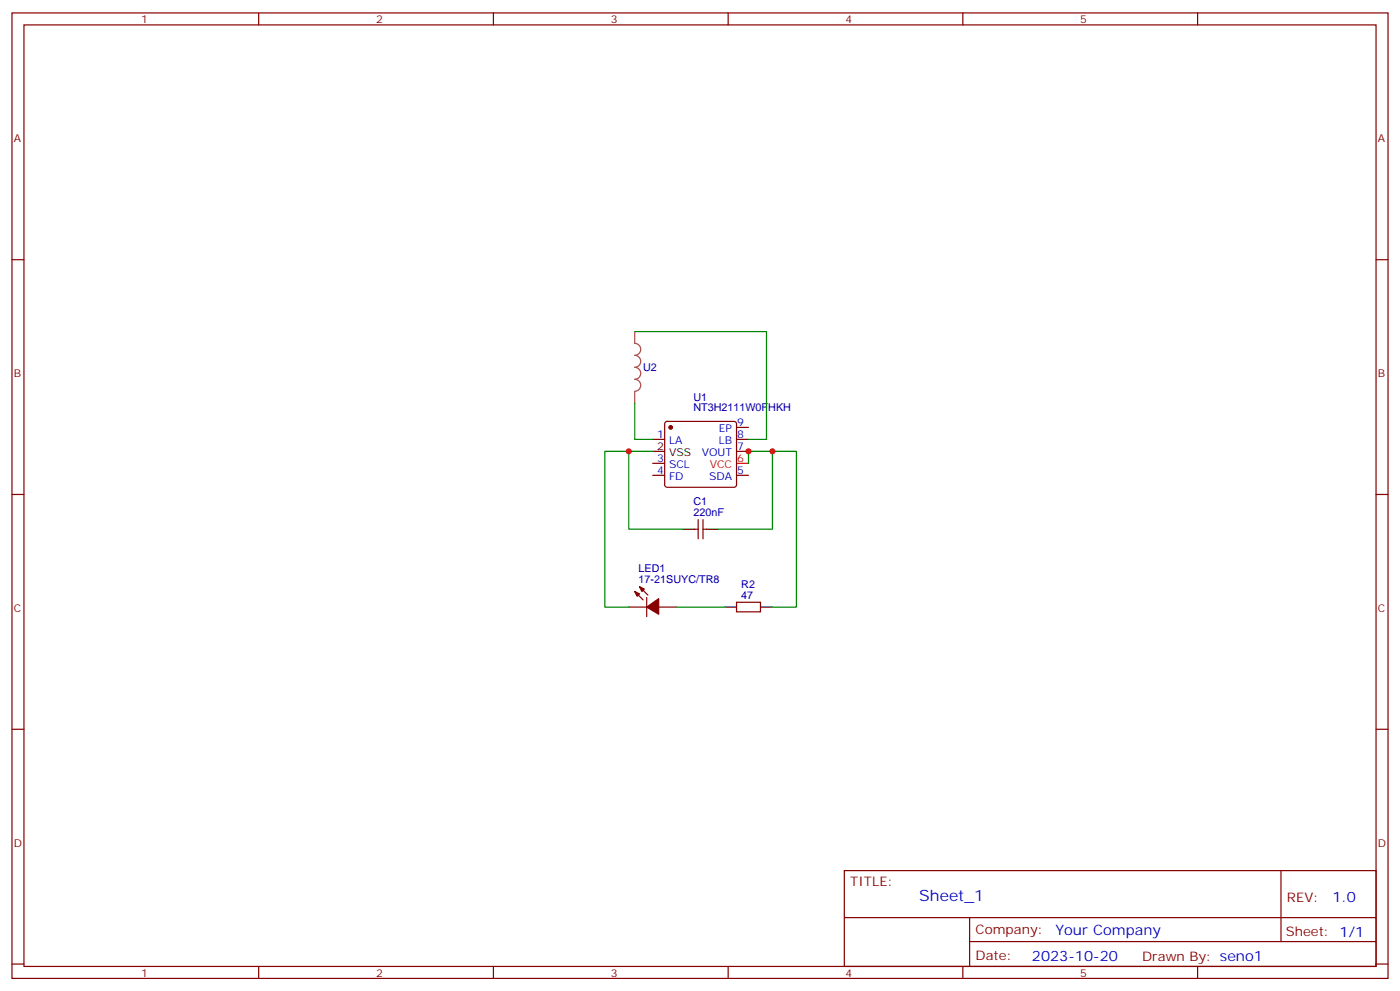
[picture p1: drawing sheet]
<svg xmlns="http://www.w3.org/2000/svg" width="412mm" height="292mm" viewBox="0 0 412 292" stroke-linecap="round" stroke-linejoin="round" font-family="sans-serif">
<g fill="none" stroke="#870000" stroke-width=".35">
<path d="M3.5 3.8h405.4v284.3h-405.4zM7.1 7.3h398.2v277.3h-398.2zM76.2 3.8v3.5M145.3 3.8v3.5M214.5 3.8v3.5M283.6 3.8v3.5M352.8 3.8v3.5M3.5 76.5h3.6M405.3 76.5h3.6M192.3 129.4h3.5M192.3 140h3.5M192.3 136.5h3.5"/>
<path d="M196 124.3l.5-.2h19.8l.5 .2 .2 .5v18l-.3 .5-.4 .2h-19.8l-.5-.2-.2-.5v-18zM217 125.9h3.5M217 129.4h3.5M217 132.9h3.5M217 140h3.5M3.5 145.6h3.6M204.6 155.9h1.1M205.7 153v5.7M207.1 153v5.7M207.1 155.9h1M405.3 145.6h3.6M185.2 178.8h5.3"/>
<path d="M187 174.2l2.4 2.5M188.4 172.8l2.5 2.5M190.5 176v5.6M194 178.8h5.3M217 177.4h7v2.8h-7zM3.5 214.8h3.6M405.3 214.8h3.6M248.7 256.4h156.6v28.2h-156.6zM377.3 256.4v20.9M248.7 270.2h156.5M285.6 277.3h119.6M285.6 270.2v14.2"/>
<path d="M3.5 283.9h3.6M76.2 284.6v3.5M145.3 284.6v3.5M214.5 284.6v3.5M283.6 284.6v3.5M352.8 284.6v3.5M405.3 283.9h3.6"/>
</g>
<path d="M217 136.5h3.5" fill="none" stroke="#f00" stroke-width=".35"/>
<path d="M192.3 132.9h3.5M201.1 155.9h3.5M208.1 155.9h3.6M213.4 178.8h3.6M224 178.8h3.5" fill="none" stroke="#000" stroke-width=".35"/>
<g fill="#870000" stroke="#870000" stroke-width=".35">
<path d="M187 174.2l1.4 .7-.7 .7z"/>
<path d="M188.4 172.8l1.4 .7-.7 .7z"/>
<path d="M190.5 178.8l3.5-2.5v4.6z"/>
<circle cx="197.6" cy="125.9" r=".53"/>
</g>
<path d="M187 97.6v3.5a1.76 1.76 0 0 1 1.7 1.8 1.76 1.76 0 0 1-1.7 1.7 1.76 1.76 0 0 1 1.7 1.8 1.76 1.76 0 0 1-1.7 1.8 1.76 1.76 0 0 1 1.7 1.7 1.76 1.76 0 0 1-1.7 1.8 1.76 1.76 0 0 1 1.7 1.8 1.76 1.76 0 0 1-1.7 1.7M187 115.3v3.5" fill="none" stroke="#a64a4a" stroke-width=".35"/>
<path d="M187 97.6h38.8v31.8h-5.3M187 118.8v10.6h5.3M185.2 132.9h-7v45.9h7M192.3 132.9h-7.1v23h15.9M220.5 136.5v-3.6h7v23h-15.8M227.5 132.9h7.1v45.9h-7.1M199.3 178.8h14.1" fill="none" stroke="#008700" stroke-width=".35"/>
<g fill="#c00">
<circle cx="220.5" cy="132.9" r=".88"/>
<circle cx="227.5" cy="132.9" r=".88"/>
<circle cx="185.2" cy="132.9" r=".88"/>
</g>
<text font-size="4.6" fill="#00f" x="270.8" y="265.4">Sheet_1</text>
<g font-size="4.2" fill="#00f">
<text x="392.5" y="265.7">1.0</text>
<text x="310.9" y="275.2">Your Company</text>
<text x="304" y="283">2023-10-20</text>
</g>
<g font-size="3.9" fill="#800">
<text x="250.5" y="261">TITLE:</text>
<text x="379.1" y="265.7">REV:</text>
<text x="287.4" y="275.2">Company:</text>
<text x="378.7" y="275.8">Sheet: 1/1</text>
<text x="287.4" y="282.9">Date:</text>
<text x="336.4" y="282.9">Drawn By: seno1</text>
</g>
<g font-size="3.2" fill="#800">
<text x="41.6" y="6.8">1</text>
<text x="110.8" y="6.8">2</text>
<text x="179.9" y="6.8">3</text>
<text x="249.1" y="6.8">4</text>
<text x="318.2" y="6.8">5</text>
<text x="4.1" y="41.9">A</text>
<text x="405.9" y="41.9">A</text>
<text x="4.1" y="111.1">B</text>
<text x="405.9" y="111.1">B</text>
<text x="4.1" y="180.2">C</text>
<text x="405.9" y="180.2">C</text>
<text x="4.1" y="249.3">D</text>
<text x="405.9" y="249.3">D</text>
<text x="41.6" y="287.6">1</text>
<text x="110.8" y="287.6">2</text>
<text x="179.9" y="287.6">3</text>
<text x="249.1" y="287.6">4</text>
<text x="318.2" y="287.6">5</text>
</g>
<g font-size="3.2" fill="#000080">
<text x="189.4" y="109.4">U2</text>
<text x="204.2" y="118">U1</text>
<text x="204.2" y="121.2">NT3H2111W0FHKH</text>
<text x="204.2" y="148.8">C1</text>
<text x="204.2" y="152">220nF</text>
<text x="188.1" y="171.7">17-21SUYC/TR8</text>
<text x="188.1" y="168.6">LED1</text>
<text x="218.4" y="173.1">R2</text>
<text x="218.4" y="176.3">47</text>
</g>
<g font-size="3.2" fill="#00f">
<text x="217.1" y="125.5">9</text>
<text x="193.6" y="129">1</text>
<text x="197.1" y="130.8">LA</text>
<text x="211.7" y="130.8">LB</text>
<text x="211.7" y="127.3">EP</text>
<text x="217.1" y="129">8</text>
<text x="193.6" y="136.1">3</text>
<text x="197.1" y="137.9">SCL</text>
<text x="206.7" y="134.3">VOUT</text>
<text x="217.1" y="132.6">7</text>
<text x="193.6" y="139.6">4</text>
<text x="197.1" y="141.4">FD</text>
<text x="208.9" y="141.4">SDA</text>
<text x="217.1" y="139.6">5</text>
</g>
<g font-size="3.2">
<text x="193.6" y="132.6">2</text>
<text x="197.1" y="134.3">VSS</text>
</g>
<g font-size="3.2" fill="#f00">
<text x="209.1" y="137.9">VCC</text>
<text x="217.1" y="136.1">6</text>
</g>
</svg>
